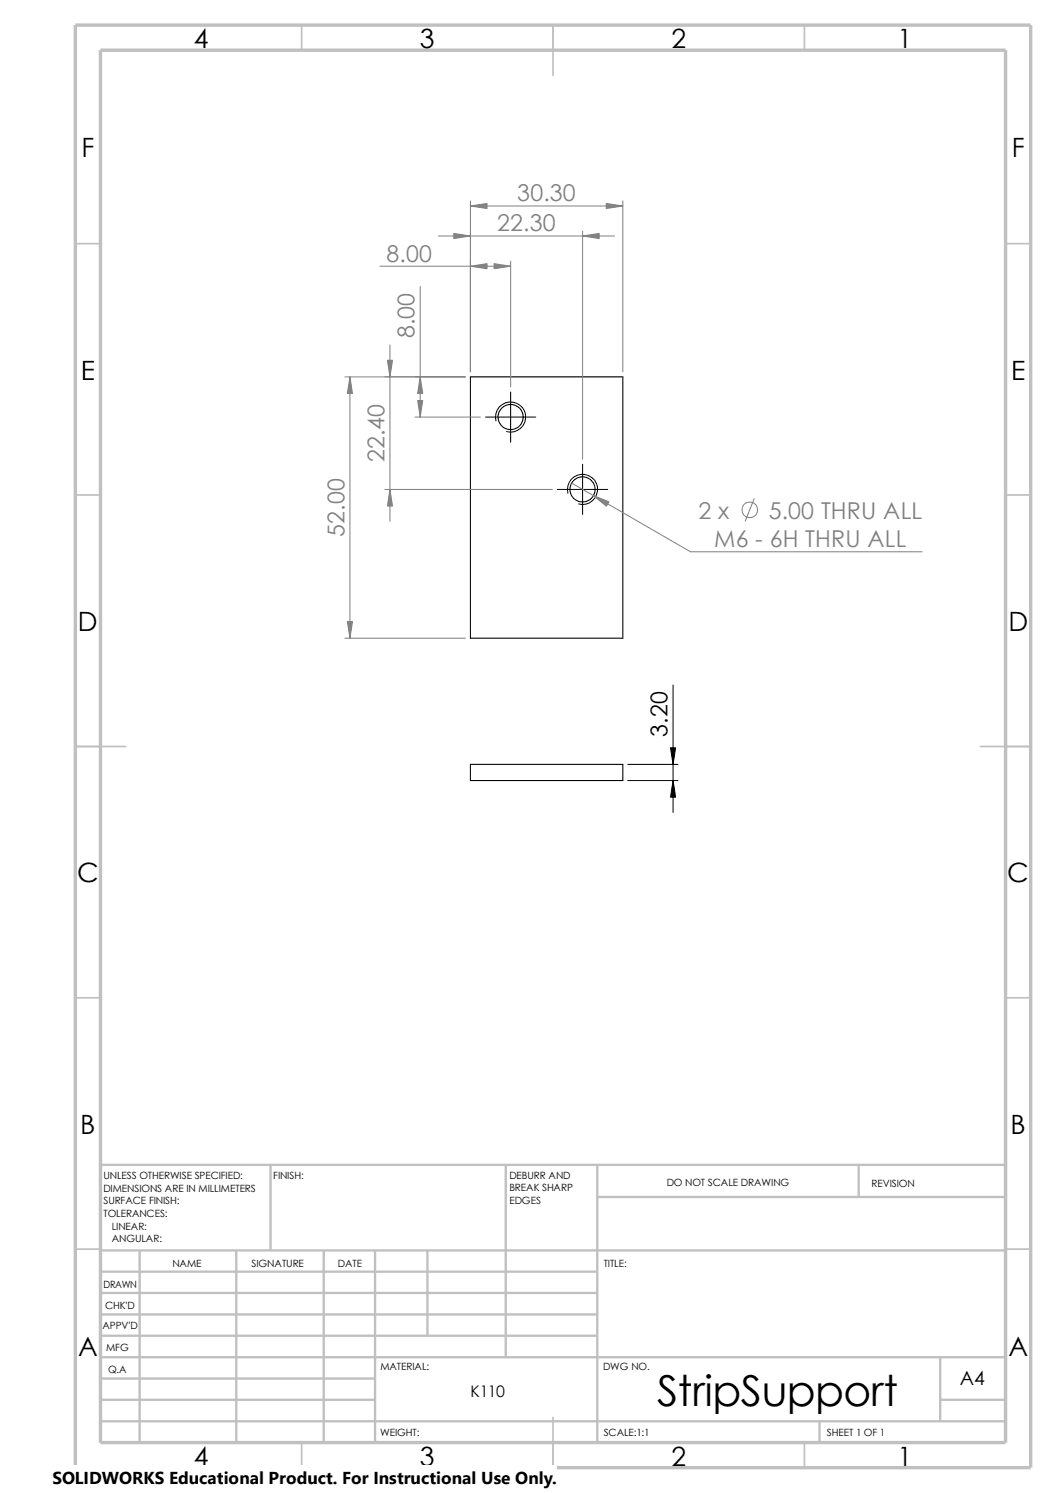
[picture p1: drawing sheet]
<svg xmlns="http://www.w3.org/2000/svg" width="210mm" height="297mm" viewBox="0 0 210 297" stroke-linecap="round" stroke-linejoin="round" font-family="sans-serif">
<g fill="none" stroke="#c0c0c0" stroke-width=".34">
<path d="M60 5v5M110 5v10M160 5v5M15 48.5h5M200 48.5h5M15 98.5h5M200 98.5h5M15 148.5h10M195 148.5h10M15 198.5h5M200 198.5h5M15 248.5h5"/>
<path d="M200 248.5h5M60 287v5M110 282v10M160 287v5"/>
</g>
<g fill="none" stroke="#c0c0c0" stroke-width=".47">
<path d="M53.8 231.7v17.1M100.6 231.7v38.3M118.8 231.7v55.3M118.8 238.1h81.2M170.8 231.7v6.4M200 231.7h-180v55.3M20 248.8h180M20 253h98.8M20 257.2h98.8M27.8 248.8v38.2M47 248.8v38.2M64.4 248.8v38.2"/>
<path d="M74.6 248.8v38.2M85 248.8v16.9M20 278.5h54.6M20 261.5h98.8M20 265.7h98.8M20 274.2h54.6M20 270h180M187 278.5h13M187 270v12.7M20 282.7h180M163 282.7v4.3"/>
</g>
<path d="M15 5h190v287h-190zM20 10h180v277h-180z" fill="none" stroke="#c0c0c0" stroke-width=".68" stroke-linecap="butt"/>
<g fill="none" stroke="#000" stroke-width=".21">
<path d="M93.6 75h30.3v52h-30.3zM93.6 152.1h30.3v3.2h-30.3z"/>
<circle cx="101.6" cy="83" r="2.5"/>
<circle cx="115.8" cy="97.3" r="2.51"/>
</g>
<path d="M101.6 78v10M96.6 83h10M98.6 83.7a3 3 0 0 1 2.7-3.7 3 3 0 0 1 3.2 3.2 3 3 0 0 1-3.7 2.7M110.8 97.4h10.1M112.9 98.1a3 3 0 0 1 2.7-3.7 3 3 0 0 1 3.2 3.2 3 3 0 0 1-3.7 2.6M115.9 92.4v10M133.9 136.3v25.3M124.8 152.1h10M124.8 155.3h10" fill="none" stroke="#000" stroke-width=".2"/>
<g fill="none" stroke="#808080" stroke-width=".2">
<path d="M93.6 40v34M123.9 40v34M75.6 53h26M83.6 57v26M87.2 46.9h35M93.6 41h30.3M101.6 51.9v25.1M115.9 46v45.4M68.6 75h23.9M69.6 75v52M77.6 68.6v35.1M76.5 97.4h33.4"/>
<path d="M82.5 83h13M113.7 96.1l23.6 13.7h46.1M150 99.2l-1.8 4.5M68.6 127h23.9"/>
<circle cx="149.1" cy="101.4" r="1.56"/>
</g>
<g fill="#808080" stroke="#808080" stroke-width=".2">
<path d="M90.3 46.4l3.3 .5-3.3 .6z"/>
<path d="M98.3 52.5l3.3 .5-3.3 .5z"/>
<path d="M115.9 46.9l3.3-.5v1.1z"/>
<path d="M120.6 40.5l3.3 .5-3.3 .5z"/>
<path d="M83.6 75l.5 3.3h-1z"/>
<path d="M83.1 79.7h1l-.5 3.3z"/>
<path d="M77 71.7h1.1l-.5 3.3z"/>
<path d="M77.6 97.4l.5 3.3h-1.1z"/>
<path d="M69.6 75l.5 3.3h-1z"/>
<path d="M69.1 123.7h1l-.5 3.3z"/>
<path d="M93.6 53l3.3-.5v1z"/>
<path d="M93.6 41l3.3-.5v1z"/>
<path d="M118 98.6l3.1 1.2-.5 .9z"/>
</g>
<path d="M133.3 148.8h1.1l-.5 3.3zM133.9 155.3l.5 3.3h-1.1z" fill="#000" stroke="#000" stroke-width=".2"/>
<path d="M10.4 291.5h100.4v5.5h-100.4z" fill="#fff"/>
<text font-size="8.5" x="130.7" y="279.7">StripSupport</text>
<g font-size="5.3">
<text x="38.5" y="9.6">4</text>
<text x="83.5" y="9.6">3</text>
<text x="133.5" y="9.6">2</text>
<text x="178.5" y="9.6">1</text>
<text x="16.2" y="31.3">F</text>
<text x="201.2" y="31.3">F</text>
<text x="16" y="75.6">E</text>
<text x="201.1" y="75.6">E</text>
<text x="15.5" y="125.6">D</text>
<text x="200.6" y="125.6">D</text>
<text x="15.3" y="175.6">C</text>
<text x="200.3" y="175.6">C</text>
<text x="16" y="225.6">B</text>
<text x="201" y="225.6">B</text>
<text x="15.5" y="269.8">A</text>
<text x="200.5" y="269.8">A</text>
<text x="38.5" y="291.6">4</text>
<text x="83.5" y="291.6">3</text>
<text x="133.5" y="291.6">2</text>
<text x="178.5" y="291.6">1</text>
</g>
<g font-size="4.6" fill="#808080">
<text x="102.9" y="40">30.30</text>
<text x="98.9" y="46">22.30</text>
<text x="76.8" y="52">8.00</text>
<text x="82.5" y="67.3" transform="rotate(-90 82.5 67.3)">8.00</text>
<text x="76.5" y="92" transform="rotate(-90 76.5 92)">22.40</text>
<text x="68.5" y="106.8" transform="rotate(-90 68.5 106.8)">52.00</text>
<text x="138.9" y="103.2">2 x</text>
<text x="152.9" y="103.2">5.00 THRU ALL</text>
<text x="142" y="108.8">M6 - 6H THRU ALL</text>
</g>
<text font-size="4.6" x="132.8" y="146.6" transform="rotate(-90 132.8 146.6)">3.20</text>
<text font-size="3.9" x="190.9" y="275.5">A4</text>
<text font-size="3.4" x="10.4" y="295.2">SOLIDWORKS Educational Product. For Instructional Use Only.</text>
<text font-size="3.2" x="93.6" y="277.9">K110</text>
<g font-size="2">
<text x="20.6" y="234.6">UNLESS OTHERWISE SPECIFIED:</text>
<text x="20.6" y="237.1">DIMENSIONS ARE IN MILLIMETERS</text>
<text x="20.6" y="239.6">SURFACE FINISH:</text>
<text x="54.4" y="234.6">FINISH:</text>
<text x="101.3" y="239.5">EDGES</text>
<text x="101.3" y="234.5">DEBURR AND</text>
<text x="101.3" y="237">BREAK SHARP</text>
<text x="132.6" y="236">DO NOT SCALE DRAWING</text>
<text x="173.3" y="236.2">REVISION</text>
<text x="20.6" y="242.1">TOLERANCES:</text>
<text x="22.2" y="244.6">LINEAR:</text>
<text x="22.2" y="247.1">ANGULAR:</text>
<text x="50" y="252">SIGNATURE</text>
<text x="67.2" y="252">DATE</text>
<text x="120.1" y="252">TITLE:</text>
<text x="20.6" y="256.2">DRAWN</text>
<text x="34.3" y="252.1">NAME</text>
<text x="20.9" y="260.4">CHK'D</text>
<text x="20.4" y="264.5">APPV'D</text>
<text x="21.1" y="268.8">MFG</text>
<text x="21.5" y="273.1">Q.A</text>
<text x="75.6" y="272.5">MATERIAL:</text>
<text x="119.9" y="272.5">DWG NO.</text>
<text x="75.6" y="285.6">WEIGHT:</text>
<text x="120.1" y="285.6">SCALE:1:1</text>
<text x="164.5" y="285.6">SHEET 1 OF 1</text>
</g>
</svg>
